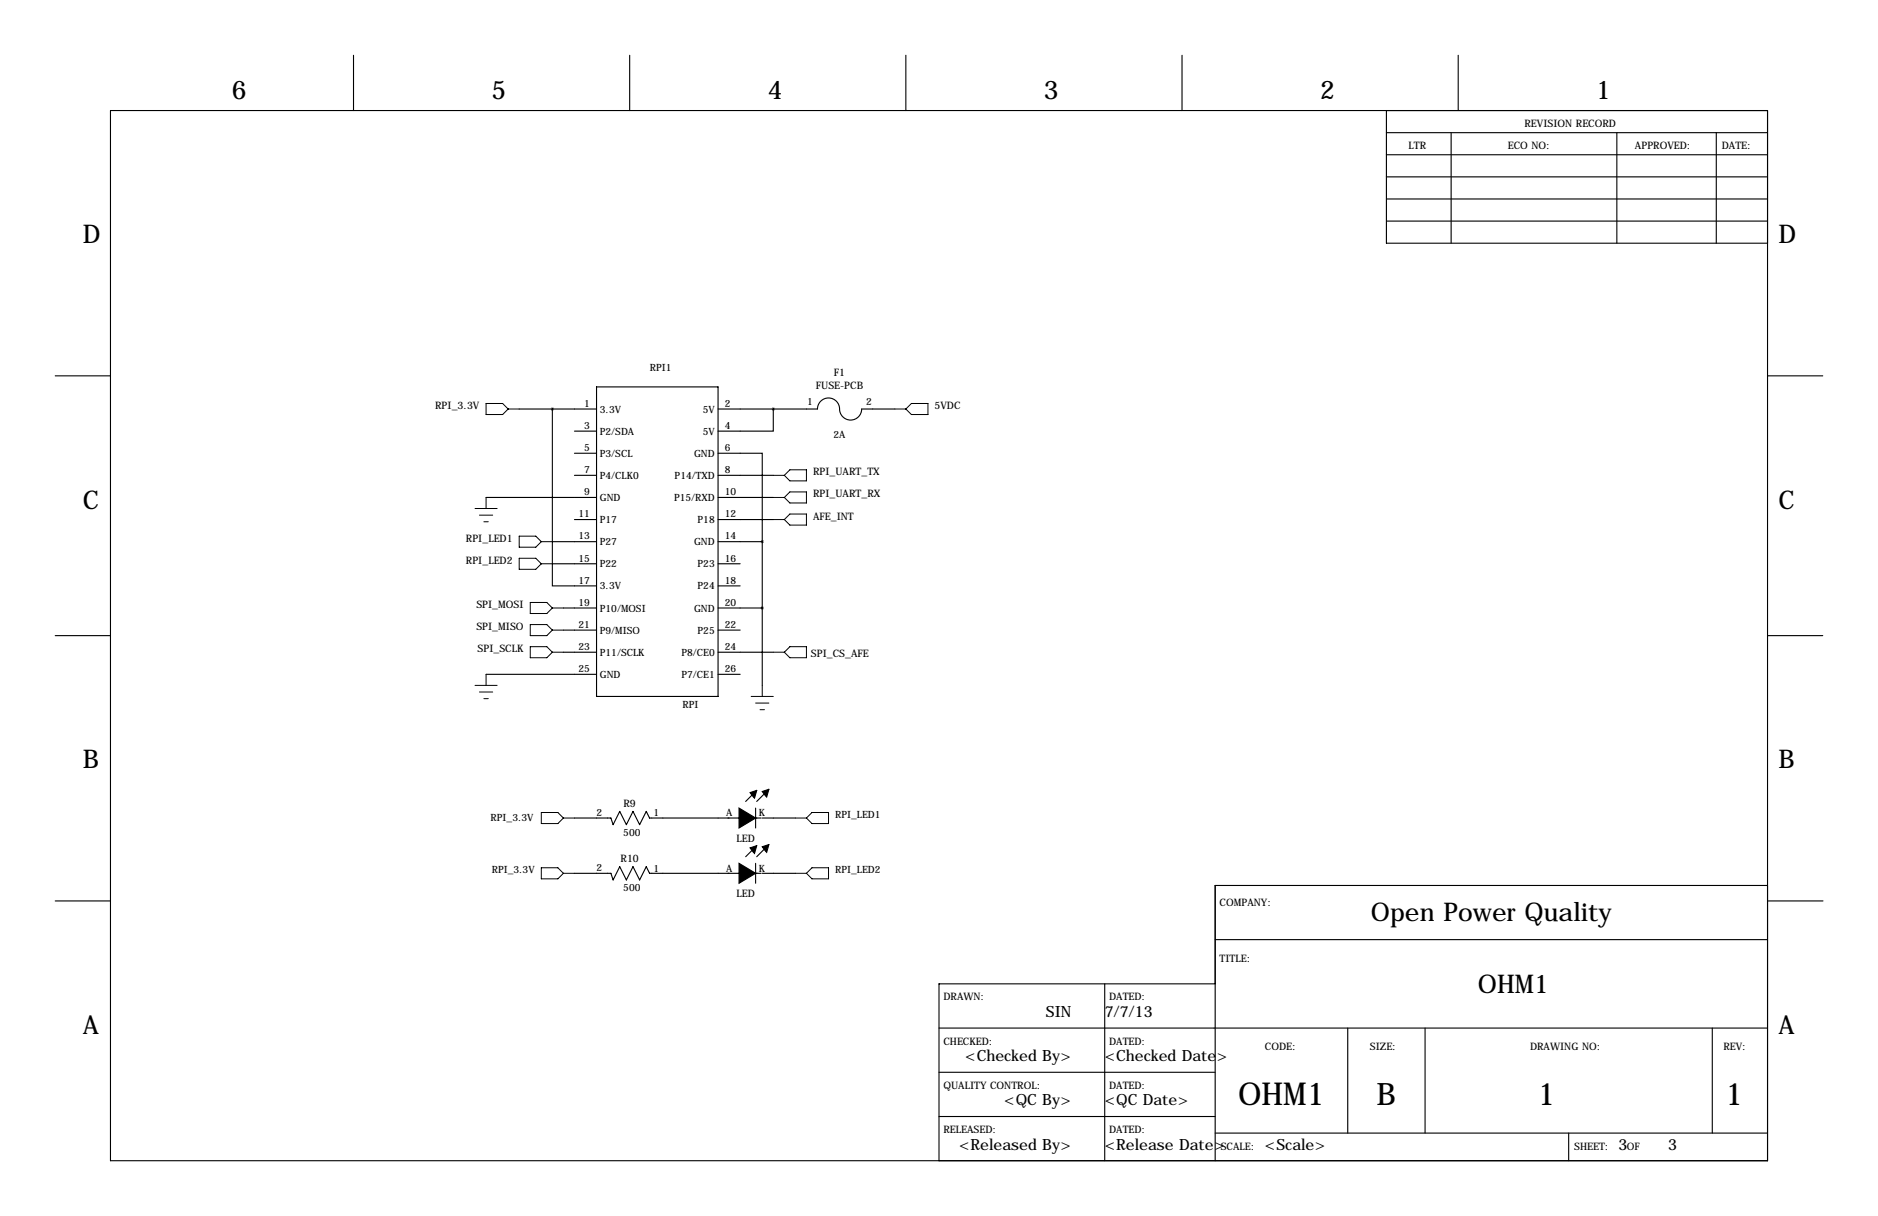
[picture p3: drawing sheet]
<svg xmlns="http://www.w3.org/2000/svg" width="432mm" height="279mm" viewBox="0 0 432 279" stroke-linecap="round" stroke-linejoin="round" font-family="sans-serif">
<g fill="none" stroke="#000" stroke-width=".25">
<path d="M81.3 12.7v12.7M144.8 12.7v12.7M208.3 12.7v12.7M271.8 12.7v12.7M335.3 12.7v12.7M25.4 25.4h381v241.3h-381zM318.8 30.5h87.6M318.8 35.6h87.6M318.8 25.4v30.5h87.6M333.7 30.5v25.4M371.8 30.5v25.4M394.6 30.5v25.4"/>
<path d="M318.8 45.7h87.6M318.8 50.8h87.6M318.8 40.6h87.6M12.7 86.4h12.7M119.4 94h17.8M127 94v40.6h10.2M132.1 99.1h5.1M137.2 88.9h27.9v71.1h-27.9zM165.1 94h22.9a2.54 2.54 0 0 1 2.5-2.6 2.54 2.54 0 0 1 2.5 2.6 2.54 2.54 0 0 0 2.6 2.5 2.54 2.54 0 0 0 2.5-2.5h7.6M177.8 94v5.1h-12.7M406.4 86.4h12.7M111.8 114.3h25.4"/>
<path d="M132.1 104.1h5.1M132.1 109.2h5.1M132.1 119.4h5.1M165.1 104.1h10.2v20.4M165.1 109.2h12.7M165.1 114.3h12.7M165.1 119.4h12.7M127 124.5h10.2M127 129.5h10.2M129.5 139.7h7.7M165.1 124.5h10.2M165.1 129.5h5.1"/>
<path d="M165.1 134.6h5.1M165.1 139.7h10.2M175.3 124.5v33M12.7 146h12.7M111.8 154.9h25.4M129.5 144.8h7.7M129.5 149.9h7.7M165.1 144.8h5.1M165.1 149.9h12.7M165.1 154.9h5.1M406.4 146h12.7M132.1 188h8.4l.5 1.5 1.5-3.1 1.5 3.1 1.5-3.1 1.6 3.1 1.5-3.1 .8 1.6h25.6"/>
<path d="M173.7 185.7v4.5M173.7 198.4v4.5M174 181.6l-2.6 2.5M174 194.3l-2.6 2.5M175.3 188h7.6M176.5 181.6l-2.5 2.5M176.5 194.3l-2.5 2.5M12.7 207h12.7M132.1 200.7h8.4l.5 1.5 1.5-3.1 1.5 3.1 1.5-3.1 1.6 3.1 1.5-3.1 .8 1.6h25.6M175.3 200.7h7.6M279.4 215.9h127M406.4 203.5h-127v63.2"/>
<path d="M406.5 207h12.7M215.9 236.2h190.5M254 226.1v40.6M279.4 226.1h-63.5v40.6M309.9 236.2v24.1M327.7 236.2v24.1M393.7 236.2v24.1M215.9 246.4h63.5M215.9 256.5h63.5M279.4 260.3h127M360.7 260.3v6.4"/>
</g>
<path d="M169.9 188h3.8l-3.8 2.2zM169.9 185.7l3.8 2.3h-3.8zM172.5 182.1l1.5-.5-.5 1.8zM172.5 194.8l1.5-.5-.5 1.8zM175.3 181.9l1.5-.5-.5 1.7zM175.3 194.6l1.5-.5-.5 1.7zM169.9 200.7h3.8l-3.8 2.2zM169.9 198.4l3.8 2.3h-3.8z" fill="#000" stroke="#000" stroke-width=".25"/>
<g fill="none" stroke="#000" stroke-width=".23">
<path d="M111.8 92.7h3.8l1.2 1.3-1.2 1.2h-3.8zM116.8 94h2.6M205.7 94h2.6M209.5 92.7h3.9v2.5h-3.9l-1.2-1.2zM109.2 116.8h5.1M110.2 118.4h3.1M111.3 119.9h1M111.8 114.3v2.5M177.8 109.2h2.5M177.8 114.3h2.5M177.8 119.4h2.5M181.6 107.9h3.8v2.6h-3.8l-1.3-1.3z"/>
<path d="M181.6 113h3.8v2.6h-3.8l-1.3-1.3zM181.6 118.1h3.8v2.6h-3.8l-1.3-1.3zM119.4 123.2h3.8l1.3 1.3-1.3 1.2h-3.8zM119.4 128.3h3.8l1.3 1.2-1.3 1.3h-3.8zM121.9 138.4h3.8l1.3 1.3-1.3 1.3h-3.8zM124.5 124.5h2.5M124.5 129.5h2.5M127 139.7h2.5M109.2 157.5h5.1M110.2 159h3.1M111.8 154.9v2.6M121.9 143.5h3.8l1.3 1.3-1.3 1.2h-3.8z"/>
<path d="M121.9 148.6h3.8l1.3 1.3-1.3 1.2h-3.8zM127 144.8h2.5M127 149.9h2.5M175.3 157.5v2.5M177.8 149.9h2.5M180.3 149.9l1.3-1.3h3.8v2.5h-3.8zM111.3 160.5h1M172.7 160h5.1M173.7 161.5h3.1M174.8 163.1h1M124.5 199.4h3.8l1.2 1.3-1.2 1.2h-3.8zM124.5 186.7h3.8l1.2 1.3-1.2 1.2h-3.8z"/>
<path d="M129.5 188h2.6M182.9 188h2.5M185.4 188l1.3-1.3h3.8v2.5h-3.8zM129.5 200.7h2.6M182.9 200.7h2.5M185.4 200.7l1.3-1.3h3.8v2.5h-3.8z"/>
</g>
<path d="M175.2 124.5a.05 .05 0 0 0 .1 0 .05 .05 0 0 0-.1 0zM175.2 139.7a.05 .05 0 0 0 .1 0 .05 .05 0 0 0-.1 0z" fill="#000" stroke="#000" stroke-width=".63"/>
<text font-size="7.3" x="284.7" y="254">OHM1</text>
<g font-size="7.1">
<text x="316.5" y="254">B</text>
<text x="353.6" y="254">1</text>
<text x="396.7" y="254">1</text>
</g>
<g font-size="5.9">
<text x="53.3" y="22.9">6</text>
<text x="113" y="22.9">5</text>
<text x="176.5" y="22.9">4</text>
<text x="240" y="22.9">3</text>
<text x="303.5" y="22.9">2</text>
<text x="367" y="22.9">1</text>
<text x="19" y="55.9">D</text>
<text x="408.9" y="55.9">D</text>
<text x="19" y="116.8">C</text>
<text x="408.9" y="116.8">C</text>
<text x="19" y="176.5">B</text>
<text x="408.9" y="176.5">B</text>
<text x="315.2" y="211.6">Open Power Quality</text>
<text x="339.8" y="228.1">OHM1</text>
<text x="19" y="237.5">A</text>
<text x="408.9" y="237.5">A</text>
</g>
<g font-size="3.6">
<text x="240.5" y="233.7">SIN</text>
<text x="254" y="233.7">7/7/13</text>
<text x="221.9" y="243.8">&lt;Checked By&gt;</text>
<text x="254" y="243.8">&lt;Checked Date&gt;</text>
<text x="230.9" y="254">&lt;QC By&gt;</text>
<text x="254" y="254">&lt;QC Date&gt;</text>
<text x="220.5" y="264.1">&lt;Released By&gt;</text>
<text x="254" y="264.1">&lt;Release Date&gt;</text>
<text x="290.8" y="264.1">&lt;Scale&gt;</text>
<text x="372.1" y="264.1">3</text>
<text x="383.5" y="264.1">3</text>
</g>
<g font-size="2.4">
<text x="350.5" y="29.2">REVISION RECORD</text>
<text x="323.8" y="34.3">LTR</text>
<text x="346.7" y="34.3">ECO NO:</text>
<text x="375.9" y="34.3">APPROVED:</text>
<text x="395.9" y="34.3">DATE:</text>
<text x="187.6" y="89.3">FUSE-PCB</text>
<text x="191.7" y="86.4">F1</text>
<text x="100" y="94">RPI_3.3V</text>
<text x="214.9" y="94">5VDC</text>
<text x="186.9" y="109.2">RPI_UART_TX</text>
<text x="186.9" y="114.3">RPI_UART_RX</text>
<text x="186.9" y="119.4">AFE_INT</text>
<text x="107.1" y="124.5">RPI_LED1</text>
<text x="107.1" y="129.5">RPI_LED2</text>
<text x="109.5" y="139.7">SPI_MOSI</text>
<text x="109.5" y="144.8">SPI_MISO</text>
<text x="109.8" y="149.9">SPI_SCLK</text>
<text x="186.4" y="150.9">SPI_CS_AFE</text>
<text x="143.4" y="185.4">R9</text>
<text x="169.3" y="193.4">LED</text>
<text x="142.7" y="198.1">R10</text>
<text x="169.3" y="206.1">LED</text>
<text x="280.4" y="208.3">COMPANY:</text>
<text x="280.4" y="221">TITLE:</text>
<text x="216.9" y="229.9">DRAWN:</text>
<text x="255" y="229.9">DATED:</text>
<text x="216.9" y="240">CHECKED:</text>
<text x="255" y="240">DATED:</text>
<text x="290.8" y="241.3">CODE:</text>
<text x="315" y="241.3">SIZE:</text>
<text x="351.8" y="241.3">DRAWING NO:</text>
<text x="396.2" y="241.3">REV:</text>
<text x="216.9" y="250.2">QUALITY CONTROL:</text>
<text x="255" y="250.2">DATED:</text>
<text x="216.9" y="260.3">RELEASED:</text>
<text x="255" y="260.3">DATED:</text>
<text x="280.7" y="264.2">SCALE:</text>
<text x="361.9" y="264.2">SHEET:</text>
<text x="374" y="264.2">OF</text>
</g>
<g font-size="2.3">
<text x="149.4" y="85.3">RPI1</text>
<text x="134.3" y="93.5">1</text>
<text x="137.9" y="94.8">3.3V</text>
<text x="161.6" y="94.8">5V</text>
<text x="166.6" y="93.5">2</text>
<text x="185.6" y="93">1</text>
<text x="199.1" y="93">2</text>
<text x="134.3" y="98.6">3</text>
<text x="137.9" y="99.9">P2/SDA</text>
<text x="161.6" y="99.9">5V</text>
<text x="166.6" y="98.6">4</text>
<text x="191.7" y="100.7">2A</text>
<text x="134.3" y="103.6">5</text>
<text x="137.9" y="104.9">P3/SCL</text>
<text x="159.6" y="104.9">GND</text>
<text x="166.6" y="103.6">6</text>
<text x="134.3" y="108.7">7</text>
<text x="134.3" y="113.8">9</text>
<text x="137.9" y="110">P4/CLK0</text>
<text x="155.1" y="110">P14/TXD</text>
<text x="166.6" y="108.7">8</text>
<text x="166.6" y="113.8">10</text>
<text x="133" y="118.9">11</text>
<text x="137.9" y="115.1">GND</text>
<text x="155" y="115.1">P15/RXD</text>
<text x="166.6" y="118.9">12</text>
<text x="133" y="124">13</text>
<text x="137.9" y="120.2">P17</text>
<text x="137.9" y="125.3">P27</text>
<text x="159.6" y="125.3">GND</text>
<text x="160.4" y="120.2">P18</text>
<text x="166.6" y="124">14</text>
<text x="133" y="129">15</text>
<text x="137.9" y="130.3">P22</text>
<text x="160.4" y="130.3">P23</text>
<text x="166.6" y="129">16</text>
<text x="133" y="134.1">17</text>
<text x="137.9" y="135.4">3.3V</text>
<text x="160.4" y="135.4">P24</text>
<text x="166.6" y="134.1">18</text>
<text x="133" y="139.2">19</text>
<text x="137.9" y="140.5">P10/MOSI</text>
<text x="159.6" y="140.5">GND</text>
<text x="166.6" y="139.2">20</text>
<text x="133" y="144.3">21</text>
<text x="133" y="149.4">23</text>
<text x="137.9" y="145.6">P9/MISO</text>
<text x="160.4" y="145.6">P25</text>
<text x="166.6" y="144.3">22</text>
<text x="166.6" y="149.4">24</text>
<text x="133" y="154.4">25</text>
<text x="137.9" y="150.7">P11/SCLK</text>
<text x="137.9" y="155.7">GND</text>
<text x="156.7" y="150.7">P8/CE0</text>
<text x="156.7" y="155.7">P7/CE1</text>
<text x="166.6" y="154.4">26</text>
<text x="156.9" y="162.6">RPI</text>
<text x="112.8" y="188.7">RPI_3.3V</text>
<text x="137.2" y="187.5">2</text>
<text x="150.2" y="187.6">1</text>
<text x="167" y="187.6">A</text>
<text x="174.5" y="187.6">K</text>
<text x="192" y="188">RPI_LED1</text>
<text x="143.3" y="192.1">500</text>
<text x="113.1" y="200.7">RPI_3.3V</text>
<text x="137.2" y="200.2">2</text>
<text x="150.2" y="200.3">1</text>
<text x="167" y="200.3">A</text>
<text x="174.5" y="200.3">K</text>
<text x="192" y="200.7">RPI_LED2</text>
<text x="143.3" y="204.8">500</text>
</g>
</svg>
